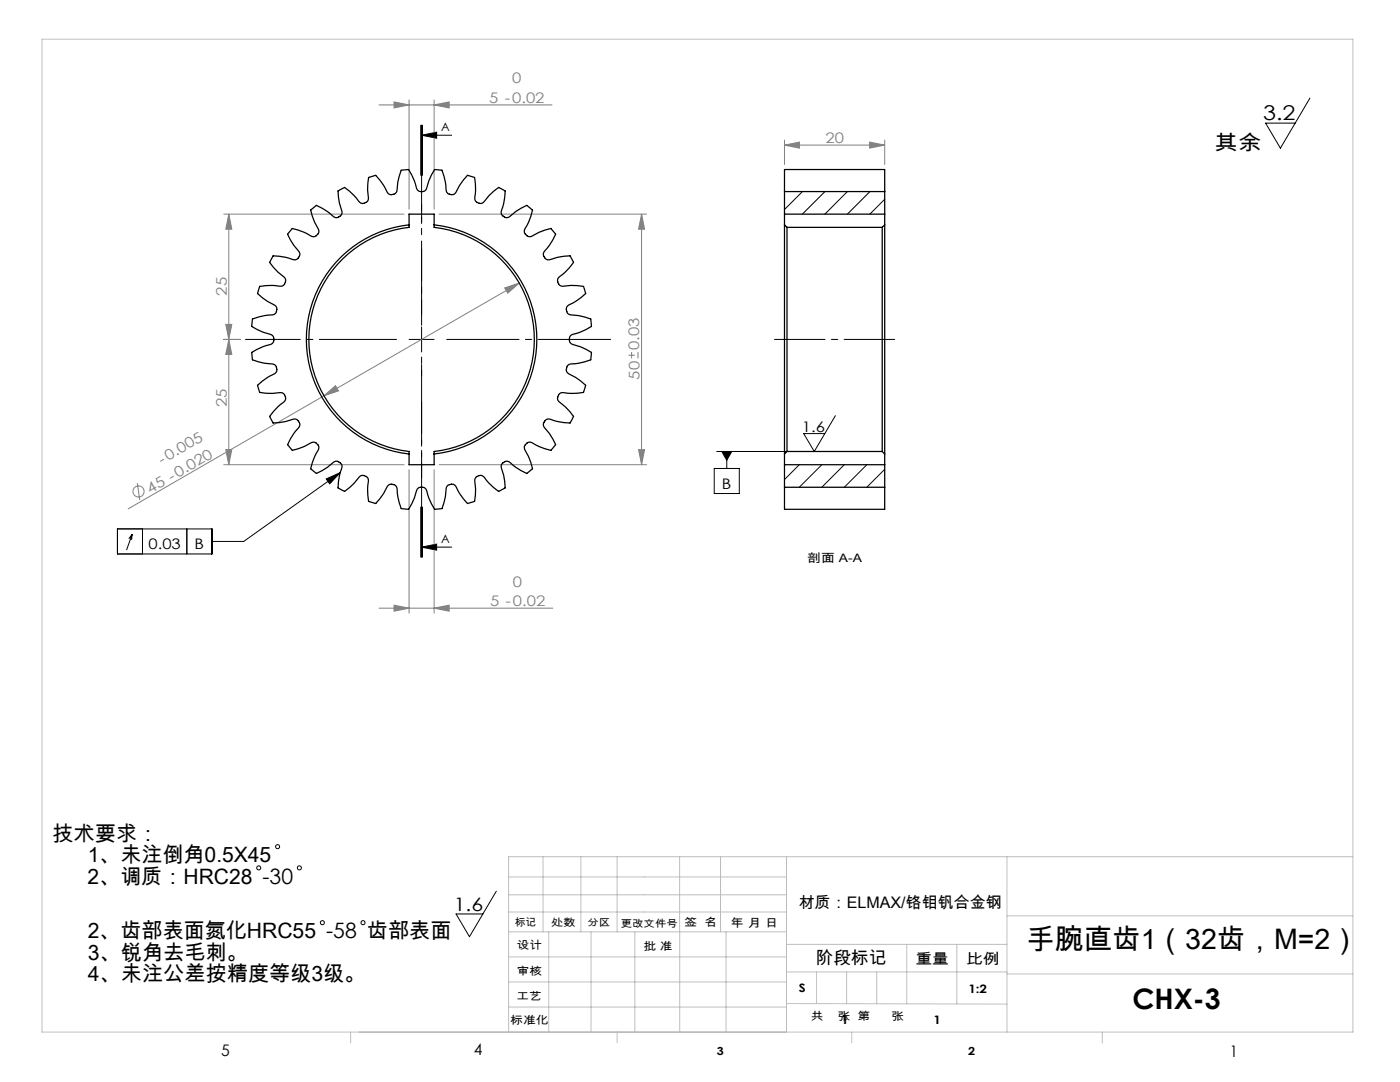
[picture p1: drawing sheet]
<svg xmlns="http://www.w3.org/2000/svg" width="279mm" height="216mm" viewBox="0 0 279 216" stroke-linecap="round" stroke-linejoin="round" font-family="sans-serif">
<g fill="none" stroke="#808080" stroke-width=".2">
<path d="M81.6 19.9v21.8M86.6 19.9v21.8M75.6 20.9h34.6M78.6 20.3l3 .6-3 .6zM86.6 20.9l3-.6v1.2zM156.6 29l3-.6v1.2zM156.6 28v4.8M156.6 29h20M173.6 28.4l3 .6-3 .6zM176.6 28v4.8M44.7 42.7h35.9M45.7 42.7l.6 3h-1.2z"/>
<path d="M45.7 42.7v50M87.6 42.7h41.4M100.7 57.5l2.9-1-2.3 2zM103.6 56.5l-38.9 22.5M128 42.7v50M128 42.7l.6 3h-1.2zM44.7 67.7h3.3M45.1 64.7h1.2l-.6 3zM45.7 67.7l.6 3h-1.2zM64.7 79l-39.1 22.5M64.7 79l2.3-2 .6 1zM125.4 70.9h1.3"/>
<path d="M126.1 70.2v1.3M127.3 70.2v1.3M27.4 96.4l.5 3.4M44.7 92.7h35.9M45.1 89.7h1.2l-.6 3zM81.6 93.7v28.7M86.6 93.7v28.7M87.6 92.7h41.4M127.4 89.7h1.2l-.6 3zM75.6 121.4h34.7M78.6 120.8l3 .6-3 .6zM86.6 121.4l3-.6v1.2z"/>
<circle cx="27.6" cy="98.1" r="1.11"/>
</g>
<g fill="none" stroke="#000" stroke-width=".2">
<path d="M261.4 19.6l-5.9 10-2.9-5h5.9M84 25v10M84.1 27h6M84.1 27l3-.6v1.2zM84.1 25v10M84.3 25v10M81.6 67.7h5M84.1 65.2v5M65.1 95.6l2.8-1.3-2.1 2.2zM67.9 94.3l-19.3 13.7h-6.3M142.5 93.5h5v5h-5zM143 90.1h14.1"/>
<path d="M144 90.1h2l-1 1.7zM145 90.1v3.4M166.7 82.9l-4.2 7.2-2.1-3.6h4.2M23.4 105.5h18.9v5h-18.9zM26.4 106.6l-.7 .9M26.4 106.6l-.1 1.1M26.4 106.6l-1.2 3.2M28.4 105.5v5M37.3 105.5v5M84 101.2v10M84.1 109.2h6M84.1 109.2l3-.6v1.2z"/>
<path d="M84.1 101.2v10M84.3 101.2v10zM99 177.8l-5.3 9.1-2.7-4.5h5.4"/>
<circle cx="51.6" cy="173.2" r=".4"/>
<circle cx="55.4" cy="168.9" r=".4"/>
<circle cx="59.7" cy="173.2" r=".4"/>
<circle cx="64.3" cy="184.1" r=".4"/>
<circle cx="72.4" cy="184.1" r=".4"/>
</g>
<path d="M84.1 62.7v-33" fill="none" stroke="#000" stroke-width=".2" stroke-dasharray="30.5 1.3 1.3 1.3" stroke-dashoffset="15.9"/>
<path d="M79.1 67.7h-30.1" fill="none" stroke="#000" stroke-width=".2" stroke-dasharray="30.5 1.3 1.3 1.3" stroke-dashoffset="15.1"/>
<path d="M84.1 72.7v35.6" fill="none" stroke="#000" stroke-width=".2" stroke-dasharray="30.5 1.3 1.3 1.3" stroke-dashoffset="14.6"/>
<path d="M89.1 67.7h32.8" fill="none" stroke="#000" stroke-width=".2" stroke-dasharray="30.5 1.3 1.3 1.3" stroke-dashoffset="16"/>
<path d="M178.6 67.7h-24" fill="none" stroke="#000" stroke-width=".2" stroke-dasharray="30.5 1.3 1.3 1.3" stroke-dashoffset="20.4"/>
<path d="M84.1 25v86.2" fill="none" stroke="#000" stroke-width=".2" stroke-dasharray="6.3 1.3 1.3 1.3 5.1" stroke-dashoffset="5.8"/>
<g fill="none" stroke="#c0c0c0" stroke-width=".2">
<path d="M8.4 7.8h261.6v198.1h-261.6zM101.5 178.5h55.5M101.5 175h55.5M108.4 170.9v15M115.9 170.9v15M123.2 170.9v15M135.6 170.9v15M143.8 170.9v15M157 170.9v35M201 170.9v35M270 170.9h-168.5v35M101.5 195.9h55.5"/>
<path d="M101.5 190.9h55.5M101.5 185.9h55.5M101.5 182h55.5M109.5 185.9v20M118 185.9v20M126.7 185.9v20M135.7 185.9v20M144.9 185.9v20M157 188.4h44M157 193.9h44M163 193.9v6.4M169 193.9v6.4"/>
<path d="M175 193.9v6.4M181 188.4v11.9M191 188.4v11.9M201 194.3h69M201 182.7h69M70 205.9v2.2M101.5 200.9h55.5M123.2 205.9v2.2M157 200.2l44 .2M170 205.9v2.2M220 205.9v2.2"/>
</g>
<g fill="#000">
<path d="M84.1 27l3-.6v1.2zM84.1 109.2l3-.6v1.2z"/>
<path d="M65.1 95.6l2.8-1.3-2.1 2.2zM144 90.1l1 1.7 1-1.7z"/>
</g>
<g fill="#808080">
<path d="M156.6 29l3-.6v1.2zM173.6 28.4l3 .6-3 .6z"/>
<path d="M78.6 120.8l3 .6-3 .6zM86.6 121.4l3-.6v1.2z"/>
<path d="M86.6 20.9l3-.6v1.2zM78.6 20.3l3 .6-3 .6z"/>
<path d="M100.7 57.5l.6 1 2.3-2zM64.7 79l2.9-1-.6-1z"/>
<path d="M45.7 42.7l.6 3h-1.2zM45.1 64.7h1.2l-.6 3zM45.7 67.7l.6 3h-1.2zM45.1 89.7h1.2l-.6 3z"/>
<path d="M128 42.7l.6 3h-1.2zM127.4 89.7h1.2l-.6 3z"/>
</g>
<g fill="none" stroke="#000" stroke-width=".25">
<path d="M156.6 38.2v-4.4h20v4.4M156.6 38.2h20M156.6 38.2v6.7M176.6 38.2v6.7M58.3 45.6a11.5 11.5 0 0 1 3.9 1.6 1.1 1.1 0 0 0 1.2-.5 1.1 1.1 0 0 0 0-1.2l-.6-1.2-.8-2.4 1.1-.9 2.8 1.6a1.47 1.47 0 0 0 1.7 .7l.1-.1a.96 .96 0 0 0 .5-1.3l-.4-1.3-.3-2.5 1.3-.7 2.3 2.1a1.48 1.48 0 0 0 1.5 1.1l.2-.1a.96 .96 0 0 0 .7-1.2l-.1-1.4 .2-2.5 1.4-.4 1.9 2.5a1.48 1.48 0 0 0 1.3 1.3h.2a.96 .96 0 0 0 .9-1.1l.1-1.3 .7-2.4 1.4-.2 1.4 2.9a1.48 1.48 0 0 0 1 1.5h.2a.96 .96 0 0 0 1.1-.8l.4-1.3 1.1-2.3 1.5 .2 .8 3.1a1.48 1.48 0 0 0 .7 1.7h.2a.96 .96 0 0 0 1.2-.7l.6-1.1 1.6-2 1.4 .4 .2 3.2a1.48 1.48 0 0 0 .3 1.8l.2 .1a.96 .96 0 0 0 1.4-.4l.8-1.1 1.9-1.6 1.3 .7-.5 3.2a1.48 1.48 0 0 0 0 1.8l.2 .1a.96 .96 0 0 0 1.4-.1l1-.9 2.2-1.2 1.2 .9-1.1 3a1.48 1.48 0 0 0-.4 1.8l.2 .2a.96 .96 0 0 0 1.4 .1l1.1-.6 2.4-.8 1 1.1-1.7 2.8a1.48 1.48 0 0 0-.7 1.7l.2 .1a.96 .96 0 0 0 1.3 .4l1.3-.4 2.5-.3 .7 1.4-2.2 2.3a1.48 1.48 0 0 0-1 1.5l.1 .2a.96 .96 0 0 0 1.2 .7l1.3-.1 2.6 .2 .4 1.4-2.6 1.9a1.47 1.47 0 0 0-1.3 1.3l.1 .2a.96 .96 0 0 0 1 .9l1.4 .1 2.4 .7 .1 1.4-2.8 1.4a1.48 1.48 0 0 0-1.6 1v.2a.96 .96 0 0 0 .9 1.1l1.3 .4 2.2 1.1-.1 1.5-3.1 .8a1.48 1.48 0 0 0-1.7 .7v.2a.96 .96 0 0 0 .6 1.2l1.2 .6 2 1.6-.4 1.4-3.2 .2a1.48 1.48 0 0 0-1.8 .3l-.1 .2a.96 .96 0 0 0 .4 1.3l1 .9 1.7 1.9-.7 1.3-3.2-.5a1.48 1.48 0 0 0-1.8 0l-.1 .2a.96 .96 0 0 0 .1 1.4l.8 1 1.3 2.2-1 1.2-3-1.1a1.48 1.48 0 0 0-1.7-.4l-.2 .2a.96 .96 0 0 0-.1 1.4l.6 1.1 .8 2.4-1.2 1-2.7-1.7a1.48 1.48 0 0 0-1.7-.7l-.2 .2a.96 .96 0 0 0-.4 1.3l.4 1.2 .3 2.6-1.3 .7-2.4-2.2a1.48 1.48 0 0 0-1.5-1l-.2 .1a.96 .96 0 0 0-.6 1.2l.1 1.3-.2 2.5-1.4 .5-1.9-2.6a1.48 1.48 0 0 0-1.3-1.3l-.2 .1a.96 .96 0 0 0-.9 1l-.1 1.3-.7 2.5-1.5 .1-1.3-2.9a1.48 1.48 0 0 0-1-1.5h-.3a.96 .96 0 0 0-1 .9l-.4 1.3-1.2 2.2-1.4-.1-.8-3.1a1.48 1.48 0 0 0-.7-1.7h-.2a.96 .96 0 0 0-1.2 .6l-.7 1.2-1.5 2-1.4-.5-.2-3.1a1.47 1.47 0 0 0-.3-1.8l-.3-.1a.96 .96 0 0 0-1.3 .4l-.8 1-1.9 1.7-1.3-.7 .4-3.2a1.47 1.47 0 0 0 0-1.8l-.2-.1a.96 .96 0 0 0-1.3 .1l-1 .8-2.3 1.3-1.1-1 1.1-3a1.47 1.47 0 0 0 .3-1.8l-.1-.1a.96 .96 0 0 0-1.4-.1l-1.2 .6-2.4 .8-.9-1.2 1.6-2.7a1.47 1.47 0 0 0 .7-1.7l-.1-.2a.96 .96 0 0 0-1.3-.4l-1.3 .4-2.5 .3-.7-1.3 2.2-2.4a1.48 1.48 0 0 0 1-1.5l-.1-.2a.96 .96 0 0 0-1.2-.6l-1.3 .1-2.6-.2-.4-1.4 2.6-1.9a1.48 1.48 0 0 0 1.2-1.3v-.2a.96 .96 0 0 0-1.1-.9l-1.3-.1-2.4-.7-.2-1.5 2.9-1.3a1.47 1.47 0 0 0 1.5-1v-.3a.96 .96 0 0 0-.8-1l-1.3-.4-2.3-1.2 .2-1.4 3.1-.8a1.48 1.48 0 0 0 1.7-.7v-.2a.96 .96 0 0 0-.6-1.2l-1.2-.7-2-1.5 .4-1.4 3.2-.2a1.48 1.48 0 0 0 1.8-.4l.1-.2a.96 .96 0 0 0-.4-1.3l-1-.8-1.7-1.9 .7-1.4 3.2 .5a1.47 1.47 0 0 0 1.8 0l.1-.2a.96 .96 0 0 0-.1-1.3l-.9-1.1-1.2-2.2zM68.4 51.6a22.5 22.5 0 0 1 13.2-6.2v-2.7h5v2.7a22.5 22.5 0 0 1 20 22.3 22.5 22.5 0 0 1-20 22.4v2.6h-5v-2.6a22.5 22.5 0 0 1-18.7-15 22.5 22.5 0 0 1 5.5-23.5zM81.6 44.9a23 23 0 0 0-20.5 22.8 23 23 0 0 0 20.5 22.9M86.6 44.9a23 23 0 0 1 20.5 22.8 23 23 0 0 1-20.5 22.9M156.6 44.9v45.7M156.6 42.7h20M156.6 44.9l.5 .5M157.1 45.4v44.7"/>
<path d="M157.1 45.4h19M176.1 45.4v44.7M176.6 44.9v45.7M176.6 44.9l-.5 .5M156.6 97.2v4.4h20v-4.4M156.6 92.7h20M156.6 97.2h20M156.6 90.6v6.6M157.1 90.1l-.5 .5M157.1 90.1h19M176.1 90.1l.5 .5M176.6 90.6v6.6"/>
</g>
<path d="M160.1 38.2l-3.5 3.6M164.6 38.2l-4.5 4.5M169.1 38.2l-4.5 4.5M173.6 38.2l-4.5 4.5M176.6 39.8l-3 2.9M159.5 92.7l-2.9 3M164 92.7l-4.5 4.5M168.5 92.7l-4.5 4.5M173 92.7l-4.5 4.5M176.6 93.6l-3.6 3.6" fill="none" stroke="#000" stroke-width=".2"/>
<g font-size="5.6">
<text x="204.9" y="189.3">手腕直齿1（32齿，M=2）</text>
<text x="226" y="201.3">CHX-3</text>
</g>
<g font-size="4.2">
<text x="10.5" y="167.8">技术要求：</text>
<text x="17.5" y="172.1">1、未注倒角0.5X45</text>
<text x="17.5" y="176.3">2、调质：HRC28 -30</text>
<text x="17.5" y="187.2">2、齿部表面氮化HRC55 -58 齿部表面</text>
<text x="17.5" y="191.5">3、锐角去毛刺。</text>
<text x="17.5" y="195.7">4、未注公差按精度等级3级。</text>
</g>
<g font-size="4.1">
<text x="252.1" y="24">3.2</text>
<text x="242.4" y="30">其余</text>
</g>
<text font-size="3.7" x="90.6" y="181.9">1.6</text>
<text font-size="3.5" x="162.8" y="192.3">阶段标记</text>
<g font-size="3.2">
<text x="159.4" y="181.2">材质：ELMAX/铬钼钒合金钢</text>
<text x="44.2" y="210.6">5</text>
<text x="94.6" y="210.6">4</text>
<text x="245.4" y="210.9">1</text>
</g>
<g font-size="2.9" fill="#808080">
<text x="102.2" y="16.6">0</text>
<text x="97.7" y="20.5">5 -0.02</text>
<text x="164.8" y="28.5">20</text>
<text x="45.3" y="59" transform="rotate(-90 45.3 59)">25</text>
<text x="127.6" y="69.8" transform="rotate(-90 127.6 69.8)">0.03</text>
<text x="127.6" y="75.8" transform="rotate(-90 127.6 75.8)">50</text>
<text x="45.3" y="81.3" transform="rotate(-90 45.3 81.3)">25</text>
<text x="32.3" y="92.7" transform="rotate(-30 32.3 92.7)">- 0.005</text>
<text x="30" y="98.5" transform="rotate(-30 30 98.5)">45 - 0.020</text>
<text x="102.4" y="117">0</text>
<text x="97.8" y="120.9">5 -0.02</text>
</g>
<g font-size="2.9">
<text x="160" y="86.1">1.6</text>
<text x="144.1" y="97.6">B</text>
<text x="29.6" y="109.6">0.03</text>
<text x="38.8" y="109.6">B</text>
<text x="182.7" y="192.3">重量</text>
<text x="192.8" y="192.4">比例</text>
</g>
<g font-size="2.3">
<text x="88" y="26.2">A</text>
<text x="88" y="108.4">A</text>
<text x="161.1" y="112.1">剖面 A-A</text>
<text x="145.8" y="185">年 月 日</text>
<text x="159.4" y="198">S</text>
<text x="193.3" y="198.2">1:2</text>
<text x="167.9" y="204.4">1</text>
<text x="186.3" y="204.4">1</text>
</g>
<g font-size="2.2">
<text x="136.6" y="184.8">签 名</text>
<text x="103.1" y="189.5">设计</text>
<text x="128.4" y="189.5">批 准</text>
<text x="103.1" y="194.5">审核</text>
<text x="103" y="199.6">工艺</text>
<text x="161.8" y="203.5">共</text>
<text x="167.2" y="203.5">张 第</text>
<text x="177.9" y="203.5">张</text>
<text x="101.8" y="204.4">标准化</text>
<text x="143.1" y="210.5">3</text>
<text x="193.2" y="210.5">2</text>
</g>
<g font-size="2.1">
<text x="102.8" y="184.7">标记</text>
<text x="110" y="184.8">处数</text>
</g>
<g font-size="2">
<text x="117.3" y="184.8">分区</text>
<text x="123.9" y="184.9">更改文件号</text>
</g>
</svg>
